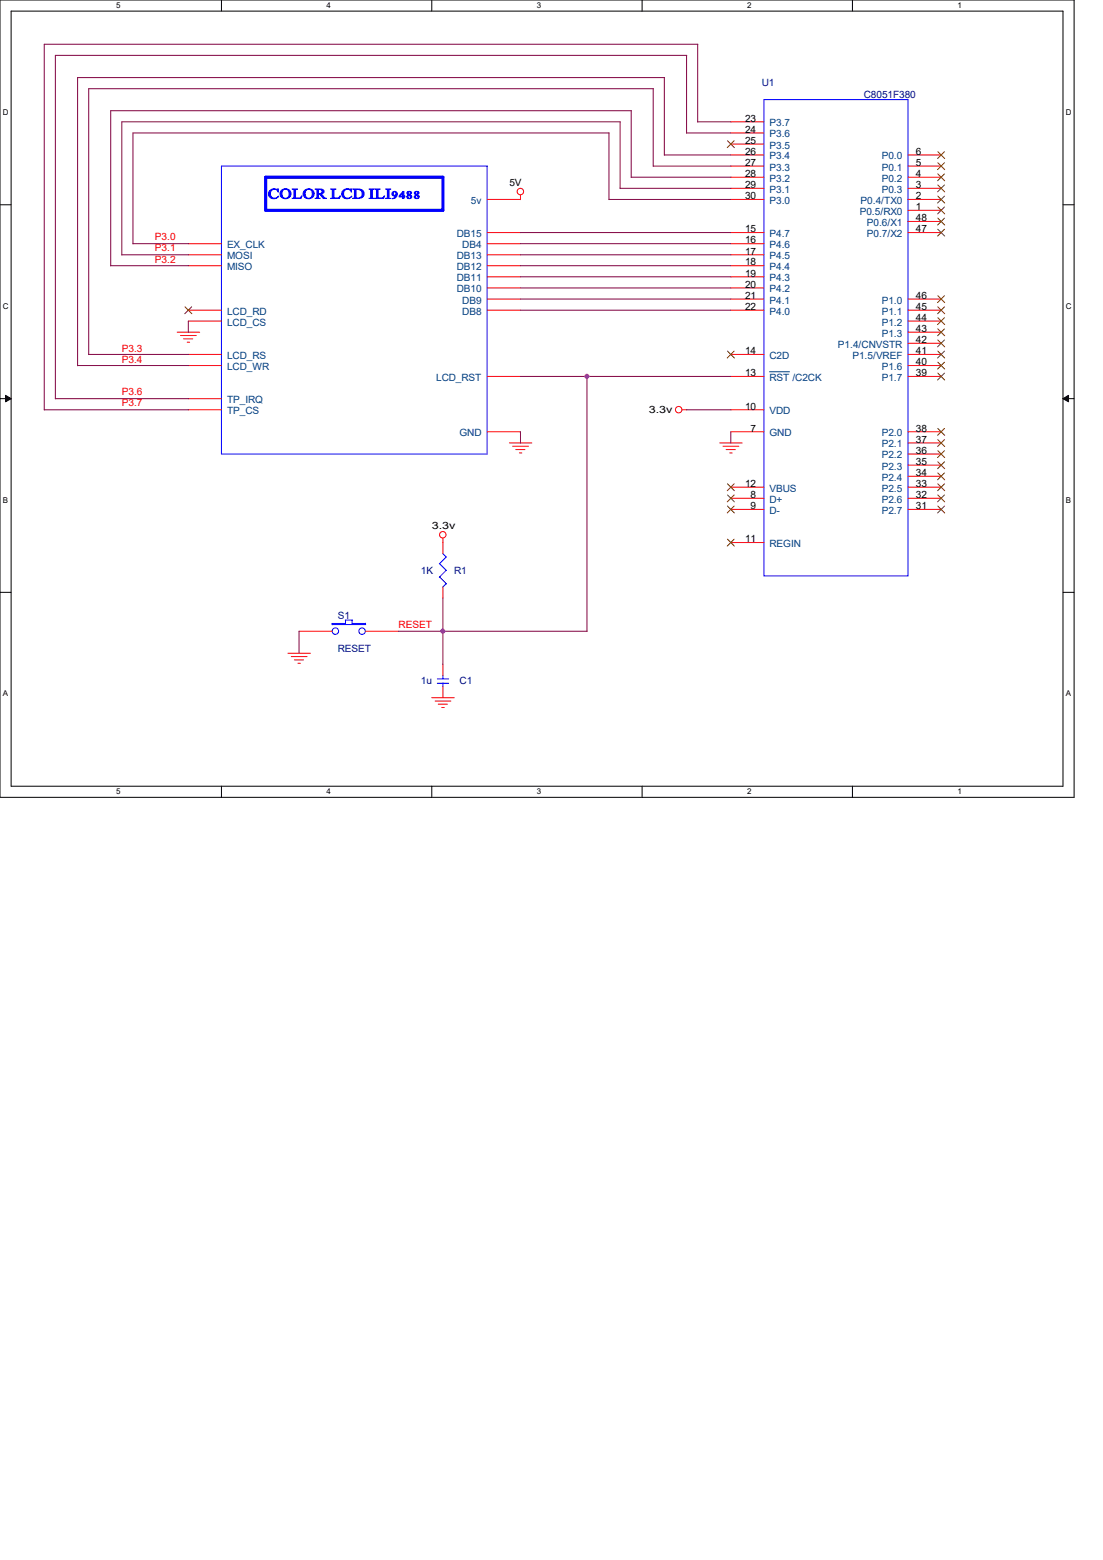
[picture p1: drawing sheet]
<svg xmlns="http://www.w3.org/2000/svg" width="210mm" height="297mm" viewBox="0 0 210 297" stroke-linecap="round" stroke-linejoin="round" font-family="sans-serif">
<path d="M0 0h204.5v151.8h-204.5zM2.1 2.1h200.3v147.6h-200.3z" fill="none" stroke="#000" stroke-width=".19"/>
<g fill="#fff">
<path d="M22.1 .2h.8v1.7h-.8z"/>
<path d="M22.1 149.9h.8v1.7h-.8z"/>
</g>
<path d="M42.2 0v2.1M42.2 149.7v2.1" fill="none" stroke="#000" stroke-width=".19"/>
<g fill="#fff">
<path d="M62.2 .2h.8v1.7h-.8z"/>
<path d="M62.2 149.9h.8v1.7h-.8z"/>
</g>
<path d="M82.2 0v2.1M82.2 149.7v2.1" fill="none" stroke="#000" stroke-width=".19"/>
<g fill="#fff">
<path d="M102.2 .2h.8v1.7h-.8z"/>
<path d="M102.2 149.9h.8v1.7h-.8z"/>
</g>
<path d="M122.3 0v2.1M122.3 149.7v2.1" fill="none" stroke="#000" stroke-width=".19"/>
<g fill="#fff">
<path d="M142.3 .2h.8v1.7h-.8z"/>
<path d="M142.3 149.9h.8v1.7h-.8z"/>
</g>
<path d="M162.3 0v2.1M162.3 149.7v2.1" fill="none" stroke="#000" stroke-width=".19"/>
<g fill="#fff">
<path d="M182.3 .2h.8v1.7h-.8z"/>
<path d="M182.3 149.9h.8v1.7h-.8z"/>
<path d="M.6 20.5h1v1.7h-1z"/>
<path d="M202.9 20.5h1.1v1.7h-1.1z"/>
<path d="M.6 57.4h1v1.7h-1z"/>
<path d="M202.9 57.4h1.1v1.7h-1.1z"/>
</g>
<path d="M0 39h2.1M202.4 39h2.1" fill="none" stroke="#000" stroke-width=".19"/>
<g fill="#fff">
<path d="M.6 94.3h.9v1.7h-.9z"/>
<path d="M202.9 94.3h1v1.7h-1z"/>
</g>
<path d="M0 75.9h2.1M202.4 75.9h2.1" fill="none" stroke="#000" stroke-width=".19"/>
<path d="M1.1 75.3l1 .6-1 .6zM202.4 75.9l1.1-.6v1.2z" fill="#000" stroke="#000" stroke-width=".19"/>
<g fill="#fff">
<path d="M.6 131.2h.9v1.7h-.9z"/>
<path d="M202.9 131.2h1v1.7h-1z"/>
</g>
<path d="M0 112.8h2.1M202.4 112.8h2.1" fill="none" stroke="#000" stroke-width=".19"/>
<g fill="none" stroke="#f00" stroke-width=".19">
<path d="M92.8 38h6.3M99.1 37.1v.9M139.1 38h6.4M139.1 23.2h6.4M139.1 25.3h6.4M139.1 27.4h6.4M139.1 29.5h6.4M139.1 31.6h6.4M139.1 33.7h6.4M139.1 35.9h6.4M172.9 38h6.3M172.9 29.5h6.3"/>
<path d="M172.9 31.6h6.3M172.9 33.7h6.3M172.9 35.9h6.3M35.9 59.1h6.3M35.9 48.5h6.3M35.9 50.6h6.3M35.9 46.4h6.3M92.8 56.9h6.3M92.8 52.7h6.3M92.8 54.8h6.3M92.8 59.1h6.3M92.8 48.5h6.3"/>
<path d="M92.8 50.6h6.3M92.8 46.4h6.3M92.8 44.3h6.3M139.1 56.9h6.4M139.1 52.7h6.4M139.1 54.8h6.4M139.1 59.1h6.4M139.1 48.5h6.4M139.1 50.6h6.4M139.1 46.4h6.4M139.1 44.3h6.4M172.9 56.9h6.3"/>
<path d="M172.9 59.1h6.3M172.9 44.3h6.3M172.9 40h6.3M172.9 42.2h6.3M33.7 63.2h4.3M34.4 63.9h3M35 64.5h1.7M35.6 65.2h.5M35.9 78h6.3M35.9 69.6h6.3M35.9 67.5h6.3M35.9 61.1h6.3"/>
<path d="M35.9 75.9h6.3M92.8 71.7h6.3M129.9 78h.9M139.1 78h6.4M139.1 67.5h6.4M139.1 71.7h6.4M172.9 63.2h6.3M172.9 69.6h6.3M172.9 67.5h6.3M172.9 71.7h6.3M172.9 61.1h6.3M172.9 65.4h6.3"/>
<path d="M92.8 82.2h6.3M97 84.3h4.3M97.6 85h3M98.2 85.6h1.7M98.9 86.2h.5M137 84.3h4.3M137.7 85h3M138.3 85.6h1.7M138.9 86.2h.5M139.1 82.2h6.4M139.1 92.8h6.4M139.1 94.9h6.4"/>
<path d="M139.1 97h6.4M172.9 84.3h6.3M172.9 82.2h6.3M172.9 86.4h6.3M172.9 88.6h6.3M172.9 90.7h6.3M172.9 92.8h6.3M172.9 94.9h6.3M172.9 97h6.3M84.3 102.4v3M84.3 111.8v2M139.1 103.3h6.4"/>
<path d="M54.8 124.4h4.3M55.5 125h3M56 125.6h1.8M56.7 126.3h.5M56.9 120.2h6.3M69.6 120.2h6.3M82.2 132.8h4.3M82.8 133.5h3.1M83.4 134.1h1.8M84.1 134.7h.5M84.3 126.5v2.1M84.3 130.7v2.1"/>
<circle cx="99.1" cy="36.5" r=".61"/>
<circle cx="129.2" cy="78" r=".61"/>
<circle cx="84.3" cy="101.8" r=".61"/>
</g>
<g fill="none" stroke="#00f" stroke-width=".19">
<path d="M145.5 19h27.4v90.6h-27.4zM42.2 31.6h50.6v54.8h-50.6zM63.2 118.7h2.6M63.2 118.9h6.4M63.2 118.7v.3M65.7 118.1h1.4M65.8 118.1v.6M67 118.7h2.6M67.1 118v.7M69.6 118.7v.2M83.7 107.3l1.3 1.3M83.7 109.9l1.3 1.3"/>
<path d="M84.3 105.4l.7 .7M85 106l-1.3 1.4M85 108.6l-1.3 1.3M85 111.1l-.7 .7M83.3 130.1h2.1M83.3 129.2h2.1M84.3 128.6v.6M84.3 130v.7"/>
<circle cx="63.9" cy="120.2" r=".61"/>
<circle cx="68.9" cy="120.2" r=".61"/>
</g>
<path d="M50.6 33.7h33.7v6.3h-33.7z" fill="none" stroke="#00f" stroke-width=".59"/>
<g fill="none" stroke="#804000" stroke-width=".19">
<path d="M138.5 26.8l1.3 1.3M139.8 26.8l-1.3 1.3M178.6 28.9l1.3 1.3M178.6 31l1.3 1.3M178.6 33.1l1.3 1.3M178.6 35.2l1.3 1.3M178.6 37.3l1.3 1.4M178.6 39.4l1.3 1.3M179.8 28.9l-1.3 1.3M179.8 31l-1.3 1.3M179.8 33.1l-1.3 1.3M179.8 35.2l-1.3 1.3"/>
<path d="M179.8 37.3l-1.3 1.4M179.8 39.4l-1.3 1.3M35.2 58.4l1.3 1.3M36.5 58.4l-1.3 1.3M178.6 56.3l1.3 1.3M178.6 58.4l1.3 1.3M178.6 41.5l1.3 1.3M178.6 43.6l1.3 1.4M179.8 56.3l-1.3 1.3M179.8 58.4l-1.3 1.3M179.8 41.5l-1.3 1.3M179.8 43.6l-1.3 1.4"/>
<path d="M138.5 66.8l1.3 1.4M139.8 66.8l-1.3 1.4M178.6 60.5l1.3 1.3M178.6 62.6l1.3 1.3M178.6 64.7l1.3 1.3M178.6 66.8l1.3 1.4M178.6 69l1.3 1.3M178.6 71l1.3 1.3M179.8 60.5l-1.3 1.3M179.8 62.6l-1.3 1.3M179.8 64.7l-1.3 1.3M179.8 66.8l-1.3 1.4"/>
<path d="M179.8 69l-1.3 1.3M179.8 71l-1.3 1.3M138.5 94.2l1.3 1.3M138.5 96.4l1.3 1.3M138.5 92.1l1.3 1.3M139.8 96.4l-1.3 1.3M139.8 94.2l-1.3 1.3M139.8 92.1l-1.3 1.3M178.6 81.6l1.3 1.3M178.6 83.7l1.3 1.3M178.6 85.8l1.3 1.3M178.6 87.9l1.3 1.3"/>
<path d="M178.6 90l1.3 1.4M178.6 92.1l1.3 1.3M178.6 94.2l1.3 1.3M178.6 96.4l1.3 1.3M179.8 81.6l-1.3 1.3M179.8 83.7l-1.3 1.3M179.8 85.8l-1.3 1.3M179.8 87.9l-1.3 1.3M179.8 90l-1.3 1.4M179.8 92.1l-1.3 1.3M179.8 94.2l-1.3 1.3M179.8 96.4l-1.3 1.3"/>
<path d="M138.5 102.7l1.3 1.3M139.8 102.7l-1.3 1.3"/>
</g>
<path d="M146.5 70.8h3.8" fill="none" stroke="#004080" stroke-width=".19"/>
<g fill="none" stroke="#800040" stroke-width=".19">
<path d="M124.4 16.9v14.8M124.4 16.9h-107.5v50.6h19M126.5 14.8v14.7M126.5 14.8h-111.7v54.8M130.7 10.5v14.9M130.8 10.5h-120.3v65.4h25.4M132.8 8.4v14.8M132.9 8.4h-124.5v69.7M116 38h23.2M116 25.3v12.7M116 25.3h-90.7v21.1M118.1 35.9h21.1"/>
<path d="M118.1 23.2v12.7M118.1 23.2h-94.9v25.4M120.2 33.7h19M120.2 21.1v12.7M120.2 21.1h-99.1v29.5M124.4 31.6h14.8M126.5 29.5h12.7M130.7 25.3h8.5M132.8 23.2h6.4M21.1 50.6h14.8M23.2 48.5h12.7M25.3 46.4h10.6"/>
<path d="M99.1 56.9h40.1M99.1 46.4h40.1M99.1 44.3h40.1M99.1 54.8h40.1M99.1 50.6h40.1M99.1 52.7h40.1M99.1 48.5h40.1M99.1 59.1h40.1M8.4 78h27.5M14.8 69.6h21.1M35.9 61.1v2.2M99.1 71.7h40.1"/>
<path d="M111.8 71.7v48.5M130.7 78h8.5M99.1 82.2v2.2M139.1 82.2v2.2M84.3 113.8v12.7M56.9 120.2v4.2M75.9 120.2h35.9"/>
</g>
<g fill="#f0f" stroke="#f0f" stroke-width=".19">
<circle cx="84.3" cy="120.2" r=".4"/>
<circle cx="111.7" cy="71.6" r=".4"/>
</g>
<text font-size="2.8" fill="#00f" x="51" y="37.8">COLOR LCD ILI9488</text>
<g font-size="1.9" fill="#000080">
<text x="145" y="16.5">U1</text>
<text x="164.5" y="18.6">C8051F380</text>
<text x="80.1" y="109.2">1K</text>
<text x="86.4" y="109.2">R1</text>
<text x="64.3" y="117.9">S1</text>
<text x="64.3" y="124.2">RESET</text>
<text x="80.1" y="130.3">1u</text>
<text x="87.5" y="130.3">C1</text>
</g>
<g font-size="1.9">
<text x="141.9" y="23.2">23</text>
<text x="141.9" y="25.3">24</text>
<text x="141.9" y="27.4">25</text>
<text x="141.9" y="29.5">26</text>
<text x="174.4" y="29.5">6</text>
<text x="97" y="35.4">5V</text>
<text x="141.9" y="35.8">29</text>
<text x="141.9" y="33.7">28</text>
<text x="141.9" y="31.6">27</text>
<text x="174.4" y="31.6">5</text>
<text x="174.4" y="33.7">4</text>
<text x="174.4" y="35.8">3</text>
<text x="141.9" y="37.9">30</text>
<text x="174.4" y="37.9">2</text>
<text x="174.4" y="40">1</text>
<text x="141.9" y="46.4">16</text>
<text x="141.9" y="44.2">15</text>
<text x="174.4" y="42.1">48</text>
<text x="174.4" y="44.2">47</text>
<text x="141.9" y="52.7">19</text>
<text x="141.9" y="50.5">18</text>
<text x="141.9" y="48.5">17</text>
<text x="141.9" y="59">22</text>
<text x="141.9" y="56.9">21</text>
<text x="141.9" y="54.8">20</text>
<text x="174.4" y="56.9">46</text>
<text x="174.4" y="59">45</text>
<text x="174.4" y="61.1">44</text>
<text x="174.4" y="63.2">43</text>
<text x="174.4" y="65.3">42</text>
<text x="141.9" y="71.6">13</text>
<text x="141.9" y="67.4">14</text>
<text x="174.4" y="67.4">41</text>
<text x="174.4" y="69.6">40</text>
<text x="174.4" y="71.6">39</text>
<text x="141.9" y="78">10</text>
<text x="123.5" y="78.7">3.3v</text>
<text x="142.9" y="82.2">7</text>
<text x="174.4" y="82.2">38</text>
<text x="174.4" y="84.3">37</text>
<text x="174.4" y="86.4">36</text>
<text x="174.4" y="88.5">35</text>
<text x="141.9" y="92.7">12</text>
<text x="142.9" y="94.8">8</text>
<text x="174.4" y="90.6">34</text>
<text x="174.4" y="92.7">33</text>
<text x="174.4" y="94.8">32</text>
<text x="82.2" y="100.8">3.3v</text>
<text x="142.9" y="96.9">9</text>
<text x="174.4" y="96.9">31</text>
<text x="141.9" y="103.3">11</text>
</g>
<g font-size="1.9" fill="#004080">
<text x="146.5" y="24">P3.7</text>
<text x="146.5" y="26.2">P3.6</text>
<text x="146.5" y="28.3">P3.5</text>
<text x="146.5" y="34.6">P3.2</text>
<text x="146.5" y="32.5">P3.3</text>
<text x="146.5" y="30.4">P3.4</text>
<text x="167.9" y="30.4">P0.0</text>
<text x="167.9" y="32.5">P0.1</text>
<text x="167.9" y="34.6">P0.2</text>
<text x="89.7" y="38.8">5v</text>
<text x="146.5" y="38.8">P3.0</text>
<text x="146.5" y="36.7">P3.1</text>
<text x="163.7" y="40.9">P0.5/RX0</text>
<text x="163.9" y="38.8">P0.4/TX0</text>
<text x="167.9" y="36.7">P0.3</text>
<text x="43.2" y="47.2">EX_CLK</text>
<text x="87" y="45.1">DB15</text>
<text x="88" y="47.2">DB4</text>
<text x="146.5" y="47.2">P4.6</text>
<text x="146.5" y="45.1">P4.7</text>
<text x="165.1" y="43">P0.6/X1</text>
<text x="165.1" y="45.1">P0.7/X2</text>
<text x="43.2" y="49.4">MOSI</text>
<text x="43.2" y="51.4">MISO</text>
<text x="87" y="53.6">DB11</text>
<text x="87" y="51.4">DB12</text>
<text x="87" y="49.4">DB13</text>
<text x="146.5" y="53.6">P4.3</text>
<text x="146.5" y="51.4">P4.4</text>
<text x="146.5" y="49.4">P4.5</text>
<text x="43.2" y="59.9">LCD_RD</text>
<text x="87" y="55.7">DB10</text>
<text x="88" y="57.8">DB9</text>
<text x="88" y="59.9">DB8</text>
<text x="146.5" y="59.9">P4.0</text>
<text x="146.5" y="57.8">P4.1</text>
<text x="146.5" y="55.7">P4.2</text>
<text x="167.9" y="57.8">P1.0</text>
<text x="167.9" y="59.9">P1.1</text>
<text x="43.2" y="62">LCD_CS</text>
<text x="167.9" y="62">P1.2</text>
<text x="167.9" y="64.1">P1.3</text>
<text x="43.2" y="70.4">LCD_WR</text>
<text x="43.2" y="68.3">LCD_RS</text>
<text x="146.5" y="68.3">C2D</text>
<text x="159.6" y="66.2">P1.4/CNVSTR</text>
<text x="162.3" y="68.3">P1.5/VREF</text>
<text x="167.9" y="70.4">P1.6</text>
<text x="43.2" y="76.8">TP_IRQ</text>
<text x="83.1" y="72.5">LCD_RST</text>
<text x="146.5" y="72.5">RST /C2CK</text>
<text x="167.9" y="72.5">P1.7</text>
<text x="43.2" y="78.9">TP_CS</text>
<text x="87.5" y="83.1">GND</text>
<text x="146.5" y="83.1">GND</text>
<text x="146.5" y="78.9">VDD</text>
<text x="167.9" y="83.1">P2.0</text>
<text x="167.9" y="85.2">P2.1</text>
<text x="167.9" y="87.3">P2.2</text>
<text x="167.9" y="89.4">P2.3</text>
<text x="146.5" y="95.7">D+</text>
<text x="146.5" y="93.6">VBUS</text>
<text x="167.9" y="91.5">P2.4</text>
<text x="167.9" y="93.6">P2.5</text>
<text x="167.9" y="95.7">P2.6</text>
<text x="146.5" y="97.8">D-</text>
<text x="167.9" y="97.8">P2.7</text>
<text x="146.5" y="104.1">REGIN</text>
</g>
<g font-size="1.9" fill="#f00">
<text x="29.5" y="47.9">P3.1</text>
<text x="29.5" y="45.8">P3.0</text>
<text x="29.5" y="50">P3.2</text>
<text x="23.2" y="67.1">P3.3</text>
<text x="23.2" y="69.2">P3.4</text>
<text x="23.2" y="77.4">P3.7</text>
<text x="23.2" y="75.3">P3.6</text>
<text x="75.9" y="119.6">RESET</text>
</g>
<g font-size="1.5">
<text x="22.1" y="1.6">5</text>
<text x="62.2" y="1.6">4</text>
<text x="102.2" y="1.6">3</text>
<text x="142.3" y="1.6">2</text>
<text x="182.3" y="1.6">1</text>
<text x=".6" y="21.9">D</text>
<text x="202.9" y="21.9">D</text>
<text x=".6" y="58.8">C</text>
<text x="202.9" y="58.8">C</text>
<text x=".6" y="95.7">B</text>
<text x="202.9" y="95.7">B</text>
<text x=".6" y="132.5">A</text>
<text x="202.9" y="132.5">A</text>
<text x="22.1" y="151.3">5</text>
<text x="62.2" y="151.3">4</text>
<text x="102.2" y="151.3">3</text>
<text x="142.3" y="151.3">2</text>
<text x="182.3" y="151.3">1</text>
</g>
</svg>
